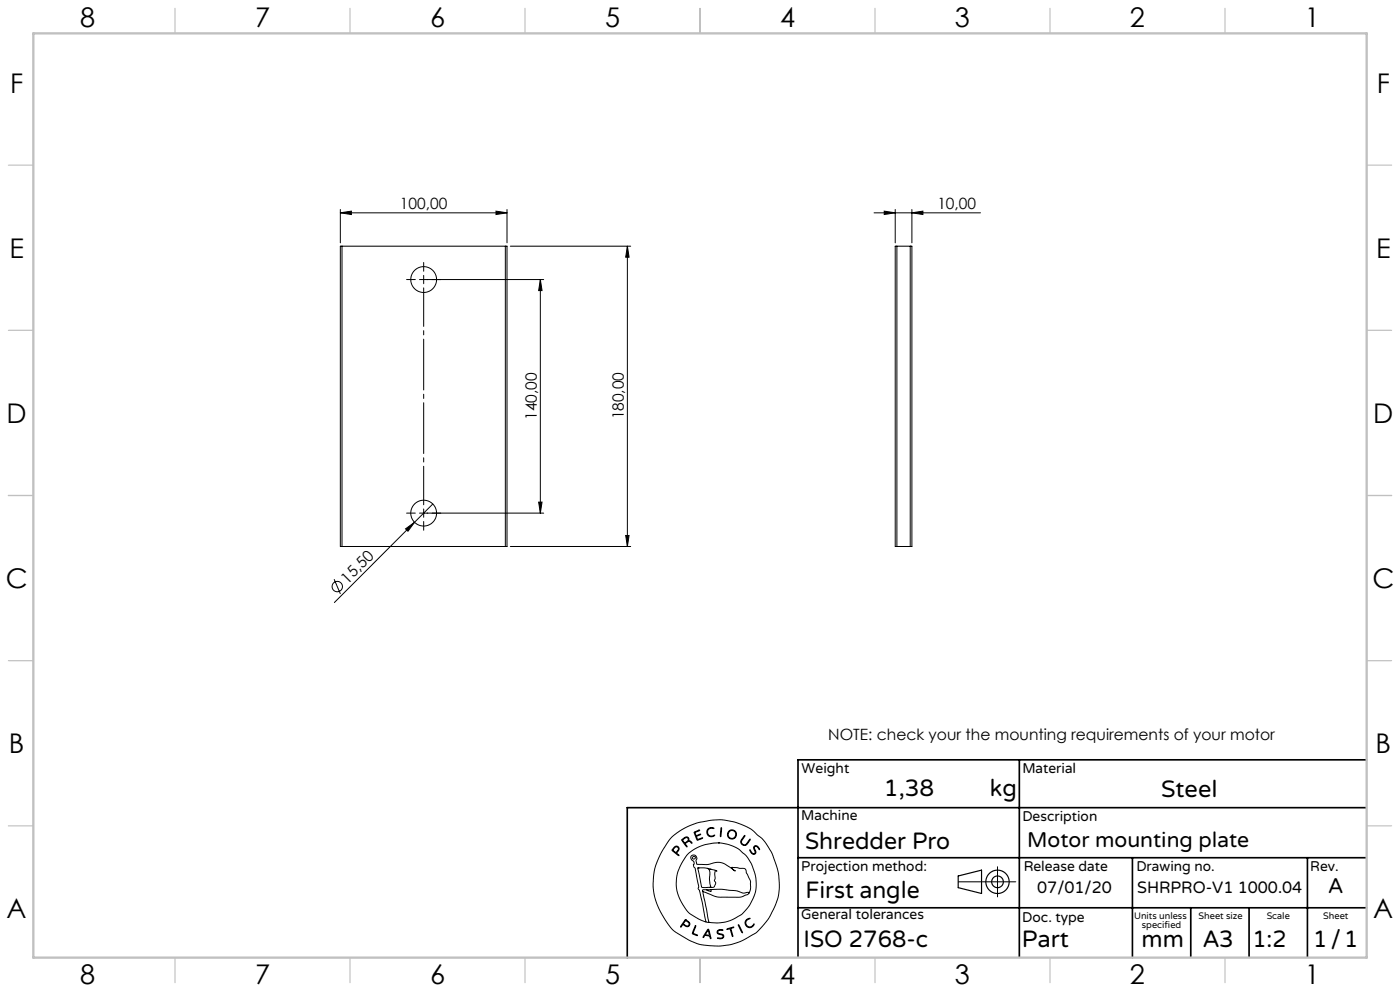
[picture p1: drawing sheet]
<svg xmlns="http://www.w3.org/2000/svg" width="420mm" height="297mm" viewBox="0 0 420 297" stroke-linecap="round" stroke-linejoin="round" font-family="sans-serif">
<g fill="none" stroke="#000" stroke-width=".3">
<path d="M102.1 63.8l3.3-.5v1zM102.1 62.8v10M102.1 63.8h50M102.6 73.8h-.5v90h.5M102.6 73.8h49M102.6 73.8v90M148.8 63.3l3.3 .5-3.3 .5zM151.6 73.8h.5v90h-.5M151.6 73.8v90M152.1 62.8v10M153.1 73.8h36.1M188.2 73.8v90"/>
<path d="M188.2 73.8l.5 3.3h-1zM262.2 63.8h31.9M265.3 63.3l3.3 .5-3.3 .5zM268.6 62.8v10M269.1 73.8h-.5v90h.5M269.1 73.8h4M269.1 73.8v90M273.1 73.8h.5v90h-.5M273.1 73.8v90M273.6 63.8l3.3-.5v1zM273.6 62.8v10M128.1 83.8h35"/>
<path d="M162.1 83.8l.5 3.3h-1zM162.1 83.8v70M121.7 158.5l2.7-2-2 2.7zM127.1 152.5v2.5M129.8 151l-29.5 29.6M161.6 150.5h1l-.5 3.3zM163.1 153.8h-37.2M100.2 173.6l1.9 4.4M102.6 163.8h49M153.1 163.8h36.1M187.7 160.5h1l-.5 3.3zM269.1 163.8h4"/>
<path d="M201.5 250.9l3.3-2.4 3.9-1.7 4.7-1 2.8-.1 4.1 .7 3.6 1.3 1.8 1.1 3.3 2.9 2.5 3.8 1.5 4.2 .6 2.7 .2 4.1-.5 3-2.2 4.9-1.6 2.3-2.5 2.7-3.8 2.2-2 .9-2.5 .7-4.3 .3-3.7-.3-1.8-.5-2.5-1.1-3.7-2.2-1.2-1.1-2.2-3.1-2-3.6-1-3.3-.4-3.2 .3-3.7 .8-2.7 1.7-3.8zM202.3 253.9l.6-.3 .6 .3 .2 .6-.3 .6a.66 .66 0 0 0-.2 .7 .66 .66 0 0 0 .5 .5l-.3 .1-1.8-1.6zM202.4 254l.4-.2 .5 .1 .2 .4-.1 .5a.74 .74 0 0 1-.8 .6 .74 .74 0 0 1-.7-.7zM204.5 251.6l1-.7 .7-.1 .4 .4 .1 .7 .5 .3 .4 .5-.9-.5-.8 .4a.69 .69 0 0 0 .2 1.1l-.1 .1-.3-.3zM204.9 251.6l.8-.5h.5l.3 .5-.4 .6a.62 .62 0 0 1-.7 .3 .62 .62 0 0 1-.5-.5zM208.2 249.4l1.7-.6-1.4 .9a.61 .61 0 0 0 .4 .7 .61 .61 0 0 0 .7-.3h.6l-1.2 .6 .3 .9 1.3-.5 .2 .1-1.6 .6zM212.4 248.4l.8-.4 1 .2-.1 .1-.7-.1-.7 .2-.3 .5-.1 .6 .2 .6 .5 .4 1.4-.1-.9 .4-1-.4-.5-1zM215.5 252.6l2.7 .4 2.3 .9 1.2 .6 2.2 2.1 1.5 2.3 1.1 2.9 .3 1.7v2.8l-.4 1.9-1.3 2.8-2.6 3.1-2.7 1.5-2 .7-2.4 .3-2.7-.2M215.5 252.6l-1.8 .1-2.8 .6-2.2 1-2 1.3-.9 1-1.4 2.3-1 2.2-.4 1.5-.1 2.5 .2 2 .8 2.2 1.2 2.3 1.9 2.3 2.7 1.6 2.1 .8M215.5 252.6h.1M216.3 248.1h.2v.4l-.3 2.2zM223.3 250.4h.2v.2l-1.1 1.6 .5 .8 .8 .1 1.2-1.6h.2l-1 1.5-.7 .4-.8-.3-.4-.8z"/>
<path d="M225 254.7l.6 .9 .5 .2 .4-.3-.4-1.4 .2-.5h.9l.7 1-.1 .1-.8-1-.5 .1-.2 .4 .5 1.3-.2 .4-.4 .2-.8-.5zM299.3 259.8v9M205.5 275.7l1 .5 .5 .7-.5 .8-1-.2a.59 .59 0 0 0-.7-.4 .59 .59 0 0 0-.4 .7h-.3zM205.6 275.6h.1M205.7 275.9l.8 .5 .2 .5-.4 .6-.7-.2a.7 .7 0 0 1-.5-.7 .7 .7 0 0 1 .5-.6zM205.7 275.9h.1M208.6 277.4l.2 .1-.5 1.2a.74 .74 0 0 0-.3 .9 .74 .74 0 0 0 .8 .5l.4 .3-1.4-.5a1.09 1.09 0 0 1 .3-1.3zM209.3 260.1l2.5 .1 2.8 .6 .5 .3-.2-.1a.26 .26 0 0 0-.4 0 .26 .26 0 0 0 0 .3v1.9l-.2 .7 .4 .8-.4 1-.4 .3h-2.3a.98 .98 0 0 1-1.3-1.2zM209.4 260.1h.1M210.8 267.1l1.9 9.3M210.8 267.1l3.5 1.5 1.5 .3h6.2l2.2-.8 .5-.4M211.8 276.3l.9 .1"/>
<path d="M211.9 266.7h-1.1v.4M212.1 260.2l.6 .3 .3 .8-.2 2.2 .4 2.2-.3 .2M212.3 278.5h.3l.7 2.8-.3-.2a.65 .65 0 0 0-.9-.7 .73 .73 0 0 0-1 .5h-.2zM212.3 278.9l.5 1.2-.6 .1a.38 .38 0 0 1-.5-.2 .38 .38 0 0 1 .3-.5zM212.4 278.9h.1M213 260.5h.1M213.3 266.6l3.6-.1 4 .5 2.2 .7 1.5-.3 .1 .3M213.3 266.6v.6l-1.4-.5M213.3 266.6l-1.4 .1M215.3 278.9l.6-.3 1 .1-1.2 .2-.4 .5 .3 .3 1.4 .5 .1 .5-.2 .4-.8 .3-.9-.2 1.4-.1 .3-.5-.2-.3-1.4-.5-.2-.4zM218 278.4l2.1-.5-.8 .4 .5 2.4-.8-2.3-.8 .2zM221.5 277.2l1.2 2.4z"/>
<path d="M223.9 275.7l.6-.4 .5-.1-.8 .5-.4 .5v.7l.4 .6 1 .3 1-.9-.2 .6-1 .5-.9-.3-.6-1zM224.7 267.7l.5-1.3v-2.2l-1.7-3.8-4-.4 1.1 1.1-3.1-2.2-1.7-.5-1.2 .1-2.4 .6-3.1-.1-.3-1 .3-.7-.2-.5-.4-.5h-.6l-.5 .3-.2 .5 1 1.2v.6l-.2 .2 .2 .9 .3 .2 1.1 5.4-.1 .9a1.89 1.89 0 0 1 .7 1.8l1.6 8M287.5 264.3h17.2"/>
<circle cx="127.1" cy="83.8" r="3.9"/>
<circle cx="127.1" cy="153.8" r="3.9"/>
<circle cx="101.2" cy="175.8" r="1.56"/>
<circle cx="208.1" cy="257.1" r=".44"/>
<circle cx="219.6" cy="250.1" r="1.16"/>
<circle cx="219.6" cy="250.1" r="1.38"/>
</g>
<g fill="none" stroke="#000" stroke-width=".35">
<path d="M287.5 262.5l7-1.7v7l-7-1.8z"/>
<circle cx="299.3" cy="264.3" r="1.75"/>
<circle cx="299.3" cy="264.3" r="3.5"/>
</g>
<path d="M124.6 83.8h-2.6M127.1 83.8v-1.3M127.1 83.8h-1.2M127.1 83.8v1.2M127.1 83.8h1.3M127.1 81.3v-2.6M129.6 83.8h2.6M124.6 153.8h-2.6M127.1 156.3v2.6M129.6 153.8h2.6" fill="none" stroke="#000" stroke-width=".3" stroke-dasharray="15.2 1.3 1.3 1.3"/>
<path d="M127.1 151.3v-65" fill="none" stroke="#000" stroke-width=".3" stroke-dasharray="15.2 1.3 1.3 1.3" stroke-dashoffset="3.7"/>
<path d="M305.8 227.7v59.2M410 227.7h-170.6v59.2M239.4 257.1h170.3M339.7 257.1v29.9M392.2 257.1v29.8M409.7 242.1h-221.5v45M239.4 272.1h170.6M357.2 272.1v14.8M374.7 272.1v14.8" fill="none" stroke="#000" stroke-width=".5"/>
<g fill="none" stroke="#c0c0c0" stroke-width=".35">
<path d="M52.5 2.5v7.5M105 2.5v7.5M157.5 2.5v7.5M210 2.5v7.5M262.5 2.5v7.5M315 2.5v7.5M367.5 2.5v7.5M2.5 49.5h7.5M410 49.5h7.5M2.5 99h7.5M410 99h7.5M2.5 148.5h7.5"/>
<path d="M410 148.5h7.5M2.5 198h7.5M410 198h7.5M2.5 247.5h7.5M410 247.5h7.5M52.5 287v7.5M105 287v7.5M157.5 287v7.5M210 287v7.5M262.5 287v7.5M315 287v7.5M367.5 287v7.5"/>
</g>
<path d="M10 10h400v277h-400z" fill="none" stroke="#c0c0c0" stroke-width=".7"/>
<g fill="#000">
<path d="M121.7 158.5l2.7-2-2 2.7z"/>
<path d="M102.1 63.8l3.3-.5v1zM148.8 63.3l3.3 .5-3.3 .5zM265.3 63.3l3.3 .5-3.3 .5zM273.6 63.8l3.3-.5v1z"/>
<path d="M162.1 83.8l.5 3.3h-1zM161.6 150.5h1l-.5 3.3z"/>
<path d="M187.7 160.5h1l-.5 3.3zM188.2 73.8l.5 3.3h-1z"/>
</g>
<g font-size="8.1">
<text x="24" y="8">8</text>
<text x="76.5" y="8">7</text>
<text x="129" y="8">6</text>
<text x="181.5" y="8">5</text>
<text x="234" y="8">4</text>
<text x="286.5" y="8">3</text>
<text x="339" y="8">2</text>
<text x="391.5" y="8">1</text>
<text x="3" y="27.7">F</text>
<text x="413" y="27.7">F</text>
<text x="2.8" y="77.2">E</text>
<text x="412.8" y="77.2">E</text>
<text x="2" y="126.7">D</text>
<text x="412" y="126.7">D</text>
<text x="1.7" y="176.2">C</text>
<text x="411.7" y="176.2">C</text>
<text x="2.7" y="225.7">B</text>
<text x="412.7" y="225.7">B</text>
<text x="2" y="275.2">A</text>
<text x="412" y="275.2">A</text>
<text x="24" y="295">8</text>
<text x="76.5" y="295">7</text>
<text x="129" y="295">6</text>
<text x="181.5" y="295">5</text>
<text x="234" y="295">4</text>
<text x="286.5" y="295">3</text>
<text x="339" y="295">2</text>
<text x="391.5" y="295">1</text>
</g>
<g font-size="7.1">
<text x="265.2" y="238.5">1,38</text>
<text x="297" y="238.5">kg</text>
<text x="348.3" y="239">Steel</text>
<text x="241.5" y="254.4">Shredder Pro</text>
<text x="241.6" y="269.2">First angle</text>
<text x="241.1" y="283.7">ISO 2768-c</text>
<text x="306.6" y="283.9">Part</text>
<text x="342.5" y="283.9">mm</text>
<text x="360.9" y="283.8">A3</text>
<text x="375.7" y="283.9">1:2</text>
<text x="393.9" y="283.9">1/1</text>
</g>
<g font-size="6.3">
<text x="308.1" y="253.8">Motor mounting plate</text>
<text x="398.5" y="267.7">A</text>
</g>
<g font-size="4.9">
<text x="311.2" y="267.6">07/01/20</text>
<text x="341.1" y="267.6">SHRPRO-V1 1000.04</text>
</g>
<g font-size="4.7">
<text x="120" y="62.8">100,00</text>
<text x="281.2" y="62.8">10,00</text>
<text x="161.1" y="125.9" transform="rotate(-90 161.1 125.9)">140,00</text>
<text x="187.2" y="125.7" transform="rotate(-90 187.2 125.7)">180,00</text>
<text x="104.2" y="175.2" transform="rotate(-45 104.2 175.2)">15,50</text>
<text x="248.5" y="221.8">NOTE: check your the mounting requirements of your motor</text>
</g>
<g font-size="4.2">
<text x="240.5" y="231.7">Weight</text>
<text x="306.7" y="231.7">Material</text>
<text x="240.4" y="245.9">Machine</text>
<text x="306.7" y="246.1">Description</text>
<text x="240.4" y="261.1">Projection method:</text>
<text x="307.1" y="261">Release date</text>
<text x="340.9" y="261">Drawing no.</text>
<text x="393.1" y="261">Rev.</text>
<text x="240.4" y="275.6">General tolerances</text>
<text x="306.7" y="276.2">Doc. type</text>
</g>
<g font-size="2.8">
<text x="340.2" y="275.3">Units unless</text>
<text x="359.6" y="275.3">Sheet size</text>
<text x="380" y="275.3">Scale</text>
<text x="396.9" y="275.3">Sheet</text>
<text x="342.6" y="278.2">specified</text>
</g>
</svg>
